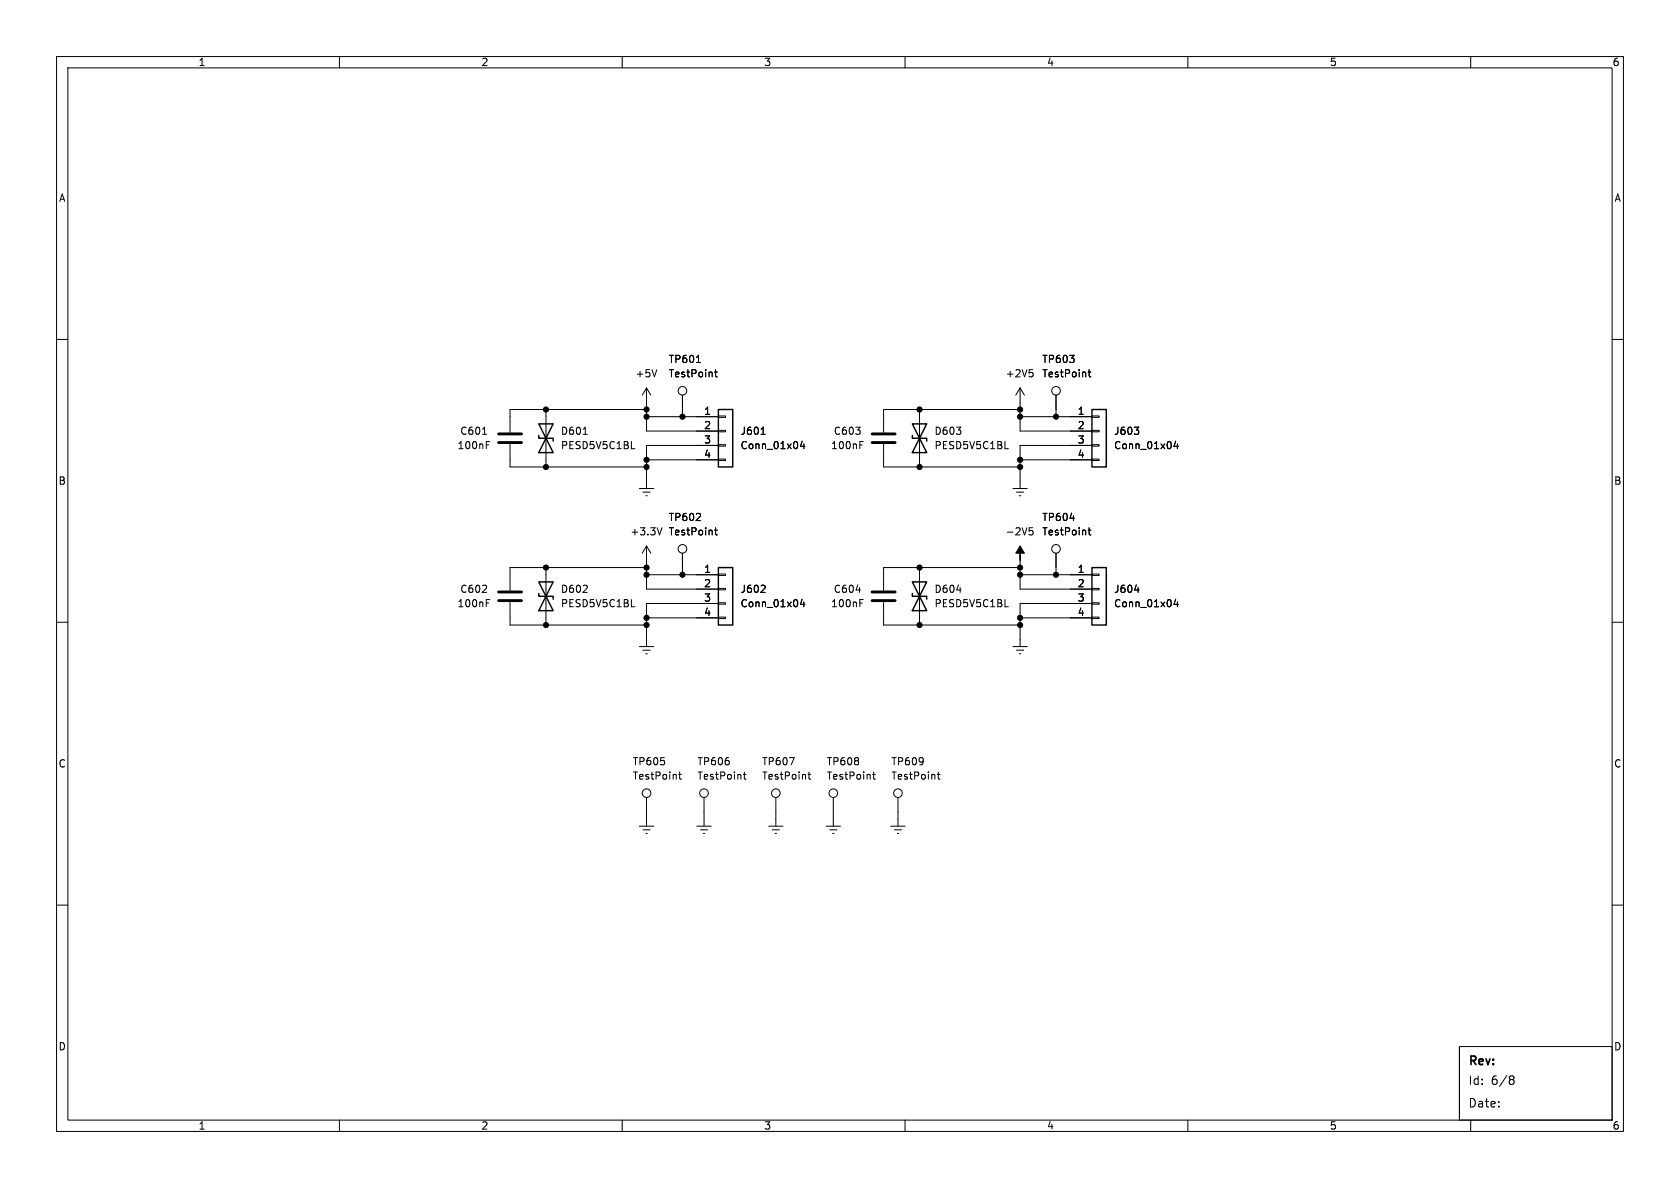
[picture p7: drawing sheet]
(kicad_sch (version 20230121) (generator eeschema)

 (paper "A4")

 (title_block
  (date "2024-03-26")
  (rev "2"))

 (lib_symbols
  (symbol "Connector:TestPoint" (pin_numbers hide) (pin_names (offset 0.762) hide) (in_bom yes) (on_board yes)
   (property "Reference" "TP" (at 0 6.858 0) (effects (font (size 1.27 1.27))))
   (property "Value" "TestPoint" (at 0 5.08 0) (effects (font (size 1.27 1.27))))
   (property "Footprint" "" (at 5.08 0 0) (effects (font (size 1.27 1.27)) hide))
   (property "Datasheet" "~" (at 5.08 0 0) (effects (font (size 1.27 1.27)) hide))
   (symbol "TestPoint_0_1"
    (circle (center 0 3.302) (radius 0.762) (stroke (width 0) (type default)) (fill (type none))))
   (symbol "TestPoint_1_1"
    (pin passive line (at 0 0 90) (length 2.54) (name "1" (effects (font (size 1.27 1.27)))) (number "1" (effects (font (size 1.27 1.27)))))))
  (symbol "Connector_Generic:Conn_01x04" (pin_names (offset 1.016) hide) (in_bom yes) (on_board yes)
   (property "Reference" "J" (at 0 5.08 0) (effects (font (size 1.27 1.27))))
   (property "Value" "Conn_01x04" (at 0 -7.62 0) (effects (font (size 1.27 1.27))))
   (property "Footprint" "" (at 0 0 0) (effects (font (size 1.27 1.27)) hide))
   (property "Datasheet" "~" (at 0 0 0) (effects (font (size 1.27 1.27)) hide))
   (symbol "Conn_01x04_1_1"
    (rectangle (start -1.27 -4.953) (end 0 -5.207) (stroke (width 0.1524) (type default)) (fill (type none)))
    (rectangle (start -1.27 -2.413) (end 0 -2.667) (stroke (width 0.1524) (type default)) (fill (type none)))
    (rectangle (start -1.27 0.127) (end 0 -0.127) (stroke (width 0.1524) (type default)) (fill (type none)))
    (rectangle (start -1.27 2.667) (end 0 2.413) (stroke (width 0.1524) (type default)) (fill (type none)))
    (rectangle (start -1.27 3.81) (end 1.27 -6.35) (stroke (width 0.254) (type default)) (fill (type background)))
    (pin passive line (at -5.08 2.54 0) (length 3.81) (name "Pin_1" (effects (font (size 1.27 1.27)))) (number "1" (effects (font (size 1.27 1.27)))))
    (pin passive line (at -5.08 0 0) (length 3.81) (name "Pin_2" (effects (font (size 1.27 1.27)))) (number "2" (effects (font (size 1.27 1.27)))))
    (pin passive line (at -5.08 -2.54 0) (length 3.81) (name "Pin_3" (effects (font (size 1.27 1.27)))) (number "3" (effects (font (size 1.27 1.27)))))
    (pin passive line (at -5.08 -5.08 0) (length 3.81) (name "Pin_4" (effects (font (size 1.27 1.27)))) (number "4" (effects (font (size 1.27 1.27)))))))
  (symbol "Device:C" (pin_numbers hide) (pin_names (offset 0.254)) (in_bom yes) (on_board yes)
   (property "Reference" "C" (at 0.635 2.54 0) (effects (font (size 1.27 1.27)) (justify left)))
   (property "Value" "C" (at 0.635 -2.54 0) (effects (font (size 1.27 1.27)) (justify left)))
   (property "Footprint" "" (at 0.9652 -3.81 0) (effects (font (size 1.27 1.27)) hide))
   (property "Datasheet" "~" (at 0 0 0) (effects (font (size 1.27 1.27)) hide))
   (symbol "C_0_1"
    (polyline (pts (xy -2.032 -0.762) (xy 2.032 -0.762)) (stroke (width 0.508) (type default)) (fill (type none)))
    (polyline (pts (xy -2.032 0.762) (xy 2.032 0.762)) (stroke (width 0.508) (type default)) (fill (type none))))
   (symbol "C_1_1"
    (pin passive line (at 0 3.81 270) (length 2.794) (name "~" (effects (font (size 1.27 1.27)))) (number "1" (effects (font (size 1.27 1.27)))))
    (pin passive line (at 0 -3.81 90) (length 2.794) (name "~" (effects (font (size 1.27 1.27)))) (number "2" (effects (font (size 1.27 1.27)))))))
  (symbol "Device:D_TVS" (pin_numbers hide) (pin_names (offset 1.016) hide) (in_bom yes) (on_board yes)
   (property "Reference" "D" (at 0 2.54 0) (effects (font (size 1.27 1.27))))
   (property "Value" "D_TVS" (at 0 -2.54 0) (effects (font (size 1.27 1.27))))
   (property "Footprint" "" (at 0 0 0) (effects (font (size 1.27 1.27)) hide))
   (property "Datasheet" "~" (at 0 0 0) (effects (font (size 1.27 1.27)) hide))
   (symbol "D_TVS_0_1"
    (polyline (pts (xy 1.27 0) (xy -1.27 0)) (stroke (width 0) (type default)) (fill (type none)))
    (polyline (pts (xy 0.508 1.27) (xy 0 1.27) (xy 0 -1.27) (xy -0.508 -1.27)) (stroke (width 0.254) (type default)) (fill (type none)))
    (polyline (pts (xy -2.54 1.27) (xy -2.54 -1.27) (xy 2.54 1.27) (xy 2.54 -1.27) (xy -2.54 1.27)) (stroke (width 0.254) (type default)) (fill (type none))))
   (symbol "D_TVS_1_1"
    (pin passive line (at -3.81 0 0) (length 2.54) (name "A1" (effects (font (size 1.27 1.27)))) (number "1" (effects (font (size 1.27 1.27)))))
    (pin passive line (at 3.81 0 180) (length 2.54) (name "A2" (effects (font (size 1.27 1.27)))) (number "2" (effects (font (size 1.27 1.27)))))))
  (symbol "power:+2V5" (power) (pin_names (offset 0)) (in_bom yes) (on_board yes)
   (property "Reference" "#PWR" (at 0 -3.81 0) (effects (font (size 1.27 1.27)) hide))
   (property "Value" "+2V5" (at 0 3.556 0) (effects (font (size 1.27 1.27))))
   (property "Footprint" "" (at 0 0 0) (effects (font (size 1.27 1.27)) hide))
   (property "Datasheet" "" (at 0 0 0) (effects (font (size 1.27 1.27)) hide))
   (symbol "+2V5_0_1"
    (polyline (pts (xy -0.762 1.27) (xy 0 2.54)) (stroke (width 0) (type default)) (fill (type none)))
    (polyline (pts (xy 0 0) (xy 0 2.54)) (stroke (width 0) (type default)) (fill (type none)))
    (polyline (pts (xy 0 2.54) (xy 0.762 1.27)) (stroke (width 0) (type default)) (fill (type none))))
   (symbol "+2V5_1_1"
    (pin power_in line (at 0 0 90) (length 0) hide (name "+2V5" (effects (font (size 1.27 1.27)))) (number "1" (effects (font (size 1.27 1.27)))))))
  (symbol "power:+3.3V" (power) (pin_names (offset 0)) (in_bom yes) (on_board yes)
   (property "Reference" "#PWR" (at 0 -3.81 0) (effects (font (size 1.27 1.27)) hide))
   (property "Value" "+3.3V" (at 0 3.556 0) (effects (font (size 1.27 1.27))))
   (property "Footprint" "" (at 0 0 0) (effects (font (size 1.27 1.27)) hide))
   (property "Datasheet" "" (at 0 0 0) (effects (font (size 1.27 1.27)) hide))
   (symbol "+3.3V_0_1"
    (polyline (pts (xy -0.762 1.27) (xy 0 2.54)) (stroke (width 0) (type default)) (fill (type none)))
    (polyline (pts (xy 0 0) (xy 0 2.54)) (stroke (width 0) (type default)) (fill (type none)))
    (polyline (pts (xy 0 2.54) (xy 0.762 1.27)) (stroke (width 0) (type default)) (fill (type none))))
   (symbol "+3.3V_1_1"
    (pin power_in line (at 0 0 90) (length 0) hide (name "+3.3V" (effects (font (size 1.27 1.27)))) (number "1" (effects (font (size 1.27 1.27)))))))
  (symbol "power:+5V" (power) (pin_names (offset 0)) (in_bom yes) (on_board yes)
   (property "Reference" "#PWR" (at 0 -3.81 0) (effects (font (size 1.27 1.27)) hide))
   (property "Value" "+5V" (at 0 3.556 0) (effects (font (size 1.27 1.27))))
   (property "Footprint" "" (at 0 0 0) (effects (font (size 1.27 1.27)) hide))
   (property "Datasheet" "" (at 0 0 0) (effects (font (size 1.27 1.27)) hide))
   (symbol "+5V_0_1"
    (polyline (pts (xy -0.762 1.27) (xy 0 2.54)) (stroke (width 0) (type default)) (fill (type none)))
    (polyline (pts (xy 0 0) (xy 0 2.54)) (stroke (width 0) (type default)) (fill (type none)))
    (polyline (pts (xy 0 2.54) (xy 0.762 1.27)) (stroke (width 0) (type default)) (fill (type none))))
   (symbol "+5V_1_1"
    (pin power_in line (at 0 0 90) (length 0) hide (name "+5V" (effects (font (size 1.27 1.27)))) (number "1" (effects (font (size 1.27 1.27)))))))
  (symbol "power:-2V5" (power) (pin_names (offset 0)) (in_bom yes) (on_board yes)
   (property "Reference" "#PWR" (at 0 2.54 0) (effects (font (size 1.27 1.27)) hide))
   (property "Value" "-2V5" (at 0 3.81 0) (effects (font (size 1.27 1.27))))
   (property "Footprint" "" (at 0 0 0) (effects (font (size 1.27 1.27)) hide))
   (property "Datasheet" "" (at 0 0 0) (effects (font (size 1.27 1.27)) hide))
   (symbol "-2V5_0_0"
    (pin power_in line (at 0 0 90) (length 0) hide (name "-2V5" (effects (font (size 1.27 1.27)))) (number "1" (effects (font (size 1.27 1.27))))))
   (symbol "-2V5_0_1"
    (polyline (pts (xy 0 0) (xy 0 1.27) (xy 0.762 1.27) (xy 0 2.54) (xy -0.762 1.27) (xy 0 1.27)) (stroke (width 0) (type default)) (fill (type outline)))))
  (symbol "power:Earth" (power) (pin_names (offset 0)) (in_bom yes) (on_board yes)
   (property "Reference" "#PWR" (at 0 -6.35 0) (effects (font (size 1.27 1.27)) hide))
   (property "Value" "Earth" (at 0 -3.81 0) (effects (font (size 1.27 1.27)) hide))
   (property "Footprint" "" (at 0 0 0) (effects (font (size 1.27 1.27)) hide))
   (property "Datasheet" "~" (at 0 0 0) (effects (font (size 1.27 1.27)) hide))
   (symbol "Earth_0_1"
    (polyline (pts (xy -0.635 -1.905) (xy 0.635 -1.905)) (stroke (width 0) (type default)) (fill (type none)))
    (polyline (pts (xy -0.127 -2.54) (xy 0.127 -2.54)) (stroke (width 0) (type default)) (fill (type none)))
    (polyline (pts (xy 0 -1.27) (xy 0 0)) (stroke (width 0) (type default)) (fill (type none)))
    (polyline (pts (xy 1.27 -1.27) (xy -1.27 -1.27)) (stroke (width 0) (type default)) (fill (type none))))
   (symbol "Earth_1_1"
    (pin power_in line (at 0 0 270) (length 0) hide (name "Earth" (effects (font (size 1.27 1.27)))) (number "1" (effects (font (size 1.27 1.27))))))))

 (junction (at 180.34 72.39) (diameter 0) (color 0 0 0 0))
 (junction (at 186.69 101.6) (diameter 0) (color 0 0 0 0))
 (junction (at 120.65 73.66) (diameter 0) (color 0 0 0 0))
 (junction (at 96.52 82.55) (diameter 0) (color 0 0 0 0))
 (junction (at 120.65 101.6) (diameter 0) (color 0 0 0 0))
 (junction (at 180.34 101.6) (diameter 0) (color 0 0 0 0))
 (junction (at 162.56 100.33) (diameter 0) (color 0 0 0 0))
 (junction (at 114.3 101.6) (diameter 0) (color 0 0 0 0))
 (junction (at 114.3 110.49) (diameter 0) (color 0 0 0 0))
 (junction (at 114.3 81.28) (diameter 0) (color 0 0 0 0))
 (junction (at 162.56 110.49) (diameter 0) (color 0 0 0 0))
 (junction (at 180.34 81.28) (diameter 0) (color 0 0 0 0))
 (junction (at 186.69 73.66) (diameter 0) (color 0 0 0 0))
 (junction (at 162.56 72.39) (diameter 0) (color 0 0 0 0))
 (junction (at 114.3 72.39) (diameter 0) (color 0 0 0 0))
 (junction (at 114.3 82.55) (diameter 0) (color 0 0 0 0))
 (junction (at 96.52 72.39) (diameter 0) (color 0 0 0 0))
 (junction (at 96.52 110.49) (diameter 0) (color 0 0 0 0))
 (junction (at 114.3 73.66) (diameter 0) (color 0 0 0 0))
 (junction (at 180.34 100.33) (diameter 0) (color 0 0 0 0))
 (junction (at 114.3 109.22) (diameter 0) (color 0 0 0 0))
 (junction (at 180.34 82.55) (diameter 0) (color 0 0 0 0))
 (junction (at 114.3 100.33) (diameter 0) (color 0 0 0 0))
 (junction (at 162.56 82.55) (diameter 0) (color 0 0 0 0))
 (junction (at 180.34 109.22) (diameter 0) (color 0 0 0 0))
 (junction (at 96.52 100.33) (diameter 0) (color 0 0 0 0))
 (junction (at 180.34 73.66) (diameter 0) (color 0 0 0 0))
 (junction (at 180.34 110.49) (diameter 0) (color 0 0 0 0))

 (wire (pts (xy 180.34 99.06) (xy 180.34 100.33)) (stroke (width 0) (type default)))
 (wire (pts (xy 180.34 106.68) (xy 189.23 106.68)) (stroke (width 0) (type default)))
 (wire (pts (xy 180.34 109.22) (xy 180.34 110.49)) (stroke (width 0) (type default)))
 (wire (pts (xy 156.21 81.28) (xy 156.21 82.55)) (stroke (width 0) (type default)))
 (wire (pts (xy 90.17 100.33) (xy 90.17 101.6)) (stroke (width 0) (type default)))
 (wire (pts (xy 90.17 110.49) (xy 96.52 110.49)) (stroke (width 0) (type default)))
 (wire (pts (xy 180.34 71.12) (xy 180.34 72.39)) (stroke (width 0) (type default)))
 (wire (pts (xy 114.3 81.28) (xy 123.19 81.28)) (stroke (width 0) (type default)))
 (wire (pts (xy 120.65 100.33) (xy 120.65 101.6)) (stroke (width 0) (type default)))
 (wire (pts (xy 96.52 110.49) (xy 114.3 110.49)) (stroke (width 0) (type default)))
 (wire (pts (xy 186.69 101.6) (xy 189.23 101.6)) (stroke (width 0) (type default)))
 (wire (pts (xy 162.56 72.39) (xy 162.56 73.66)) (stroke (width 0) (type default)))
 (wire (pts (xy 162.56 72.39) (xy 156.21 72.39)) (stroke (width 0) (type default)))
 (wire (pts (xy 90.17 109.22) (xy 90.17 110.49)) (stroke (width 0) (type default)))
 (wire (pts (xy 180.34 72.39) (xy 180.34 73.66)) (stroke (width 0) (type default)))
 (wire (pts (xy 180.34 76.2) (xy 189.23 76.2)) (stroke (width 0) (type default)))
 (wire (pts (xy 90.17 81.28) (xy 90.17 82.55)) (stroke (width 0) (type default)))
 (wire (pts (xy 120.65 73.66) (xy 123.19 73.66)) (stroke (width 0) (type default)))
 (wire (pts (xy 114.3 109.22) (xy 114.3 110.49)) (stroke (width 0) (type default)))
 (wire (pts (xy 96.52 100.33) (xy 96.52 101.6)) (stroke (width 0) (type default)))
 (wire (pts (xy 162.56 82.55) (xy 180.34 82.55)) (stroke (width 0) (type default)))
 (wire (pts (xy 137.16 143.51) (xy 137.16 144.78)) (stroke (width 0) (type default)))
 (wire (pts (xy 114.3 106.68) (xy 114.3 109.22)) (stroke (width 0) (type default)))
 (wire (pts (xy 90.17 72.39) (xy 90.17 73.66)) (stroke (width 0) (type default)))
 (wire (pts (xy 180.34 100.33) (xy 180.34 101.6)) (stroke (width 0) (type default)))
 (wire (pts (xy 96.52 72.39) (xy 114.3 72.39)) (stroke (width 0) (type default)))
 (wire (pts (xy 114.3 78.74) (xy 114.3 81.28)) (stroke (width 0) (type default)))
 (wire (pts (xy 114.3 71.12) (xy 114.3 72.39)) (stroke (width 0) (type default)))
 (wire (pts (xy 114.3 72.39) (xy 114.3 73.66)) (stroke (width 0) (type default)))
 (wire (pts (xy 114.3 110.49) (xy 114.3 113.03)) (stroke (width 0) (type default)))
 (wire (pts (xy 114.3 81.28) (xy 114.3 82.55)) (stroke (width 0) (type default)))
 (wire (pts (xy 186.69 100.33) (xy 186.69 101.6)) (stroke (width 0) (type default)))
 (wire (pts (xy 124.46 143.51) (xy 124.46 144.78)) (stroke (width 0) (type default)))
 (wire (pts (xy 114.3 109.22) (xy 123.19 109.22)) (stroke (width 0) (type default)))
 (wire (pts (xy 96.52 82.55) (xy 114.3 82.55)) (stroke (width 0) (type default)))
 (wire (pts (xy 114.3 76.2) (xy 123.19 76.2)) (stroke (width 0) (type default)))
 (wire (pts (xy 162.56 100.33) (xy 180.34 100.33)) (stroke (width 0) (type default)))
 (wire (pts (xy 162.56 100.33) (xy 156.21 100.33)) (stroke (width 0) (type default)))
 (wire (pts (xy 96.52 100.33) (xy 114.3 100.33)) (stroke (width 0) (type default)))
 (wire (pts (xy 114.3 101.6) (xy 114.3 104.14)) (stroke (width 0) (type default)))
 (wire (pts (xy 96.52 109.22) (xy 96.52 110.49)) (stroke (width 0) (type default)))
 (wire (pts (xy 114.3 82.55) (xy 114.3 85.09)) (stroke (width 0) (type default)))
 (wire (pts (xy 180.34 78.74) (xy 180.34 81.28)) (stroke (width 0) (type default)))
 (wire (pts (xy 96.52 72.39) (xy 90.17 72.39)) (stroke (width 0) (type default)))
 (wire (pts (xy 120.65 72.39) (xy 120.65 73.66)) (stroke (width 0) (type default)))
 (wire (pts (xy 158.75 143.51) (xy 158.75 144.78)) (stroke (width 0) (type default)))
 (wire (pts (xy 156.21 110.49) (xy 162.56 110.49)) (stroke (width 0) (type default)))
 (wire (pts (xy 186.69 73.66) (xy 189.23 73.66)) (stroke (width 0) (type default)))
 (wire (pts (xy 162.56 110.49) (xy 180.34 110.49)) (stroke (width 0) (type default)))
 (wire (pts (xy 114.3 143.51) (xy 114.3 144.78)) (stroke (width 0) (type default)))
 (wire (pts (xy 180.34 81.28) (xy 189.23 81.28)) (stroke (width 0) (type default)))
 (wire (pts (xy 186.69 72.39) (xy 186.69 73.66)) (stroke (width 0) (type default)))
 (wire (pts (xy 114.3 78.74) (xy 123.19 78.74)) (stroke (width 0) (type default)))
 (wire (pts (xy 180.34 73.66) (xy 180.34 76.2)) (stroke (width 0) (type default)))
 (wire (pts (xy 180.34 73.66) (xy 186.69 73.66)) (stroke (width 0) (type default)))
 (wire (pts (xy 180.34 81.28) (xy 180.34 82.55)) (stroke (width 0) (type default)))
 (wire (pts (xy 180.34 106.68) (xy 180.34 109.22)) (stroke (width 0) (type default)))
 (wire (pts (xy 180.34 78.74) (xy 189.23 78.74)) (stroke (width 0) (type default)))
 (wire (pts (xy 180.34 82.55) (xy 180.34 85.09)) (stroke (width 0) (type default)))
 (wire (pts (xy 180.34 101.6) (xy 180.34 104.14)) (stroke (width 0) (type default)))
 (wire (pts (xy 147.32 143.51) (xy 147.32 144.78)) (stroke (width 0) (type default)))
 (wire (pts (xy 114.3 106.68) (xy 123.19 106.68)) (stroke (width 0) (type default)))
 (wire (pts (xy 156.21 109.22) (xy 156.21 110.49)) (stroke (width 0) (type default)))
 (wire (pts (xy 114.3 101.6) (xy 120.65 101.6)) (stroke (width 0) (type default)))
 (wire (pts (xy 162.56 81.28) (xy 162.56 82.55)) (stroke (width 0) (type default)))
 (wire (pts (xy 114.3 73.66) (xy 114.3 76.2)) (stroke (width 0) (type default)))
 (wire (pts (xy 114.3 100.33) (xy 114.3 101.6)) (stroke (width 0) (type default)))
 (wire (pts (xy 180.34 104.14) (xy 189.23 104.14)) (stroke (width 0) (type default)))
 (wire (pts (xy 156.21 72.39) (xy 156.21 73.66)) (stroke (width 0) (type default)))
 (wire (pts (xy 162.56 109.22) (xy 162.56 110.49)) (stroke (width 0) (type default)))
 (wire (pts (xy 114.3 99.06) (xy 114.3 100.33)) (stroke (width 0) (type default)))
 (wire (pts (xy 96.52 100.33) (xy 90.17 100.33)) (stroke (width 0) (type default)))
 (wire (pts (xy 90.17 82.55) (xy 96.52 82.55)) (stroke (width 0) (type default)))
 (wire (pts (xy 156.21 100.33) (xy 156.21 101.6)) (stroke (width 0) (type default)))
 (wire (pts (xy 180.34 109.22) (xy 189.23 109.22)) (stroke (width 0) (type default)))
 (wire (pts (xy 162.56 72.39) (xy 180.34 72.39)) (stroke (width 0) (type default)))
 (wire (pts (xy 96.52 81.28) (xy 96.52 82.55)) (stroke (width 0) (type default)))
 (wire (pts (xy 180.34 110.49) (xy 180.34 113.03)) (stroke (width 0) (type default)))
 (wire (pts (xy 120.65 101.6) (xy 123.19 101.6)) (stroke (width 0) (type default)))
 (wire (pts (xy 156.21 82.55) (xy 162.56 82.55)) (stroke (width 0) (type default)))
 (wire (pts (xy 114.3 104.14) (xy 123.19 104.14)) (stroke (width 0) (type default)))
 (wire (pts (xy 180.34 101.6) (xy 186.69 101.6)) (stroke (width 0) (type default)))
 (wire (pts (xy 162.56 100.33) (xy 162.56 101.6)) (stroke (width 0) (type default)))
 (wire (pts (xy 96.52 72.39) (xy 96.52 73.66)) (stroke (width 0) (type default)))
 (wire (pts (xy 114.3 73.66) (xy 120.65 73.66)) (stroke (width 0) (type default)))

 (symbol (lib_id "Device:D_TVS") (at 96.52 77.47 90) (unit 1) (in_bom yes) (on_board yes) (dnp no) (fields_autoplaced)
  (property "Reference" "D601" (at 99.06 76.2 90) (effects (font (size 1.27 1.27)) (justify right)))
  (property "Value" "PESD5V5C1BL" (at 99.06 78.74 90) (effects (font (size 1.27 1.27)) (justify right)))
  (property "Footprint" "Nexperia:SOD882D" (at 96.52 77.47 0) (effects (font (size 1.27 1.27)) hide))
  (property "Datasheet" "~" (at 96.52 77.47 0) (effects (font (size 1.27 1.27)) hide)) (pin "2") (pin "1"))

 (symbol (lib_id "Connector:TestPoint") (at 137.16 143.51 0) (unit 1) (in_bom yes) (on_board yes) (dnp no)
  (property "Reference" "TP607" (at 134.62 134.62 0) (effects (font (size 1.27 1.27)) (justify left)))
  (property "Value" "TestPoint" (at 134.62 137.16 0) (effects (font (size 1.27 1.27)) (justify left)))
  (property "Footprint" "DAQ_Board:KEYSTONE_5001" (at 142.24 143.51 0) (effects (font (size 1.27 1.27)) hide))
  (property "Datasheet" "~" (at 142.24 143.51 0) (effects (font (size 1.27 1.27)) hide)) (pin "1"))

 (symbol (lib_id "Connector_Generic:Conn_01x04") (at 194.31 104.14 0) (unit 1) (in_bom yes) (on_board yes) (dnp no) (fields_autoplaced)
  (property "Reference" "J604" (at 196.85 104.14 0) (effects (font (size 1.27 1.27)) (justify left)))
  (property "Value" "Conn_01x04" (at 196.85 106.68 0) (effects (font (size 1.27 1.27)) (justify left)))
  (property "Footprint" "Connector_PinHeader_2.54mm:PinHeader_2x02_P2.54mm_Vertical" (at 194.31 104.14 0) (effects (font (size 1.27 1.27)) hide))
  (property "Datasheet" "~" (at 194.31 104.14 0) (effects (font (size 1.27 1.27)) hide)) (pin "3") (pin "4") (pin "1") (pin "2"))

 (symbol (lib_id "Device:D_TVS") (at 162.56 105.41 90) (unit 1) (in_bom yes) (on_board yes) (dnp no) (fields_autoplaced)
  (property "Reference" "D604" (at 165.1 104.14 90) (effects (font (size 1.27 1.27)) (justify right)))
  (property "Value" "PESD5V5C1BL" (at 165.1 106.68 90) (effects (font (size 1.27 1.27)) (justify right)))
  (property "Footprint" "Nexperia:SOD882D" (at 162.56 105.41 0) (effects (font (size 1.27 1.27)) hide))
  (property "Datasheet" "~" (at 162.56 105.41 0) (effects (font (size 1.27 1.27)) hide)) (pin "2") (pin "1"))

 (symbol (lib_id "power:+3.3V") (at 114.3 99.06 0) (unit 1) (in_bom yes) (on_board yes) (dnp no) (fields_autoplaced)
  (property "Reference" "#PWR070" (at 114.3 102.87 0) (effects (font (size 1.27 1.27)) hide))
  (property "Value" "+3.3V" (at 114.3 93.98 0) (effects (font (size 1.27 1.27))))
  (property "Footprint" "" (at 114.3 99.06 0) (effects (font (size 1.27 1.27)) hide))
  (property "Datasheet" "" (at 114.3 99.06 0) (effects (font (size 1.27 1.27)) hide)) (pin "1"))

 (symbol (lib_id "power:-2V5") (at 180.34 99.06 0) (unit 1) (in_bom yes) (on_board yes) (dnp no)
  (property "Reference" "#PWR077" (at 180.34 96.52 0) (effects (font (size 1.27 1.27)) hide))
  (property "Value" "-2V5" (at 180.34 93.98 0) (effects (font (size 1.27 1.27))))
  (property "Footprint" "" (at 180.34 99.06 0) (effects (font (size 1.27 1.27)) hide))
  (property "Datasheet" "" (at 180.34 99.06 0) (effects (font (size 1.27 1.27)) hide)) (pin "1"))

 (symbol (lib_id "Device:C") (at 156.21 77.47 180) (unit 1) (in_bom yes) (on_board yes) (dnp no)
  (property "Reference" "C603" (at 149.86 76.2 0) (effects (font (size 1.27 1.27))))
  (property "Value" "100nF" (at 149.86 78.74 0) (effects (font (size 1.27 1.27))))
  (property "Footprint" "Capacitor_SMD:C_0402_1005Metric" (at 155.2448 73.66 0) (effects (font (size 1.27 1.27)) hide))
  (property "Datasheet" "~" (at 156.21 77.47 0) (effects (font (size 1.27 1.27)) hide)) (pin "1") (pin "2"))

 (symbol (lib_id "Device:C") (at 156.21 105.41 180) (unit 1) (in_bom yes) (on_board yes) (dnp no)
  (property "Reference" "C604" (at 149.86 104.14 0) (effects (font (size 1.27 1.27))))
  (property "Value" "100nF" (at 149.86 106.68 0) (effects (font (size 1.27 1.27))))
  (property "Footprint" "Capacitor_SMD:C_0402_1005Metric" (at 155.2448 101.6 0) (effects (font (size 1.27 1.27)) hide))
  (property "Datasheet" "~" (at 156.21 105.41 0) (effects (font (size 1.27 1.27)) hide)) (pin "1") (pin "2"))

 (symbol (lib_id "Connector:TestPoint") (at 186.69 72.39 0) (unit 1) (in_bom yes) (on_board yes) (dnp no)
  (property "Reference" "TP603" (at 184.15 63.5 0) (effects (font (size 1.27 1.27)) (justify left)))
  (property "Value" "TestPoint" (at 184.15 66.04 0) (effects (font (size 1.27 1.27)) (justify left)))
  (property "Footprint" "DAQ_Board:KEYSTONE_5000" (at 191.77 72.39 0) (effects (font (size 1.27 1.27)) hide))
  (property "Datasheet" "~" (at 191.77 72.39 0) (effects (font (size 1.27 1.27)) hide)) (pin "1"))

 (symbol (lib_id "power:+2V5") (at 180.34 71.12 0) (unit 1) (in_bom yes) (on_board yes) (dnp no)
  (property "Reference" "#PWR075" (at 180.34 74.93 0) (effects (font (size 1.27 1.27)) hide))
  (property "Value" "+2V5" (at 180.34 66.04 0) (effects (font (size 1.27 1.27))))
  (property "Footprint" "" (at 180.34 71.12 0) (effects (font (size 1.27 1.27)) hide))
  (property "Datasheet" "" (at 180.34 71.12 0) (effects (font (size 1.27 1.27)) hide)) (pin "1"))

 (symbol (lib_id "power:Earth") (at 180.34 113.03 0) (unit 1) (in_bom yes) (on_board yes) (dnp no) (fields_autoplaced)
  (property "Reference" "#PWR078" (at 180.34 119.38 0) (effects (font (size 1.27 1.27)) hide))
  (property "Value" "Earth" (at 180.34 116.84 0) (effects (font (size 1.27 1.27)) hide))
  (property "Footprint" "" (at 180.34 113.03 0) (effects (font (size 1.27 1.27)) hide))
  (property "Datasheet" "~" (at 180.34 113.03 0) (effects (font (size 1.27 1.27)) hide)) (pin "1"))

 (symbol (lib_id "power:Earth") (at 114.3 144.78 0) (unit 1) (in_bom yes) (on_board yes) (dnp no) (fields_autoplaced)
  (property "Reference" "#PWR087" (at 114.3 151.13 0) (effects (font (size 1.27 1.27)) hide))
  (property "Value" "Earth" (at 114.3 148.59 0) (effects (font (size 1.27 1.27)) hide))
  (property "Footprint" "" (at 114.3 144.78 0) (effects (font (size 1.27 1.27)) hide))
  (property "Datasheet" "~" (at 114.3 144.78 0) (effects (font (size 1.27 1.27)) hide)) (pin "1"))

 (symbol (lib_id "power:Earth") (at 147.32 144.78 0) (unit 1) (in_bom yes) (on_board yes) (dnp no) (fields_autoplaced)
  (property "Reference" "#PWR056" (at 147.32 151.13 0) (effects (font (size 1.27 1.27)) hide))
  (property "Value" "Earth" (at 147.32 148.59 0) (effects (font (size 1.27 1.27)) hide))
  (property "Footprint" "" (at 147.32 144.78 0) (effects (font (size 1.27 1.27)) hide))
  (property "Datasheet" "~" (at 147.32 144.78 0) (effects (font (size 1.27 1.27)) hide)) (pin "1"))

 (symbol (lib_id "Device:C") (at 90.17 77.47 180) (unit 1) (in_bom yes) (on_board yes) (dnp no)
  (property "Reference" "C601" (at 83.82 76.2 0) (effects (font (size 1.27 1.27))))
  (property "Value" "100nF" (at 83.82 78.74 0) (effects (font (size 1.27 1.27))))
  (property "Footprint" "Capacitor_SMD:C_0402_1005Metric" (at 89.2048 73.66 0) (effects (font (size 1.27 1.27)) hide))
  (property "Datasheet" "~" (at 90.17 77.47 0) (effects (font (size 1.27 1.27)) hide)) (pin "1") (pin "2"))

 (symbol (lib_id "Device:D_TVS") (at 96.52 105.41 90) (unit 1) (in_bom yes) (on_board yes) (dnp no) (fields_autoplaced)
  (property "Reference" "D602" (at 99.06 104.14 90) (effects (font (size 1.27 1.27)) (justify right)))
  (property "Value" "PESD5V5C1BL" (at 99.06 106.68 90) (effects (font (size 1.27 1.27)) (justify right)))
  (property "Footprint" "Nexperia:SOD882D" (at 96.52 105.41 0) (effects (font (size 1.27 1.27)) hide))
  (property "Datasheet" "~" (at 96.52 105.41 0) (effects (font (size 1.27 1.27)) hide)) (pin "2") (pin "1"))

 (symbol (lib_id "power:Earth") (at 124.46 144.78 0) (unit 1) (in_bom yes) (on_board yes) (dnp no) (fields_autoplaced)
  (property "Reference" "#PWR088" (at 124.46 151.13 0) (effects (font (size 1.27 1.27)) hide))
  (property "Value" "Earth" (at 124.46 148.59 0) (effects (font (size 1.27 1.27)) hide))
  (property "Footprint" "" (at 124.46 144.78 0) (effects (font (size 1.27 1.27)) hide))
  (property "Datasheet" "~" (at 124.46 144.78 0) (effects (font (size 1.27 1.27)) hide)) (pin "1"))

 (symbol (lib_id "power:Earth") (at 114.3 85.09 0) (unit 1) (in_bom yes) (on_board yes) (dnp no) (fields_autoplaced)
  (property "Reference" "#PWR0173" (at 114.3 91.44 0) (effects (font (size 1.27 1.27)) hide))
  (property "Value" "Earth" (at 114.3 88.9 0) (effects (font (size 1.27 1.27)) hide))
  (property "Footprint" "" (at 114.3 85.09 0) (effects (font (size 1.27 1.27)) hide))
  (property "Datasheet" "~" (at 114.3 85.09 0) (effects (font (size 1.27 1.27)) hide)) (pin "1"))

 (symbol (lib_id "power:+5V") (at 114.3 71.12 0) (unit 1) (in_bom yes) (on_board yes) (dnp no) (fields_autoplaced)
  (property "Reference" "#PWR0172" (at 114.3 74.93 0) (effects (font (size 1.27 1.27)) hide))
  (property "Value" "+5V" (at 114.3 66.04 0) (effects (font (size 1.27 1.27))))
  (property "Footprint" "" (at 114.3 71.12 0) (effects (font (size 1.27 1.27)) hide))
  (property "Datasheet" "" (at 114.3 71.12 0) (effects (font (size 1.27 1.27)) hide)) (pin "1"))

 (symbol (lib_id "power:Earth") (at 114.3 113.03 0) (unit 1) (in_bom yes) (on_board yes) (dnp no) (fields_autoplaced)
  (property "Reference" "#PWR0175" (at 114.3 119.38 0) (effects (font (size 1.27 1.27)) hide))
  (property "Value" "Earth" (at 114.3 116.84 0) (effects (font (size 1.27 1.27)) hide))
  (property "Footprint" "" (at 114.3 113.03 0) (effects (font (size 1.27 1.27)) hide))
  (property "Datasheet" "~" (at 114.3 113.03 0) (effects (font (size 1.27 1.27)) hide)) (pin "1"))

 (symbol (lib_id "power:Earth") (at 180.34 85.09 0) (unit 1) (in_bom yes) (on_board yes) (dnp no) (fields_autoplaced)
  (property "Reference" "#PWR076" (at 180.34 91.44 0) (effects (font (size 1.27 1.27)) hide))
  (property "Value" "Earth" (at 180.34 88.9 0) (effects (font (size 1.27 1.27)) hide))
  (property "Footprint" "" (at 180.34 85.09 0) (effects (font (size 1.27 1.27)) hide))
  (property "Datasheet" "~" (at 180.34 85.09 0) (effects (font (size 1.27 1.27)) hide)) (pin "1"))

 (symbol (lib_id "power:Earth") (at 137.16 144.78 0) (unit 1) (in_bom yes) (on_board yes) (dnp no) (fields_autoplaced)
  (property "Reference" "#PWR055" (at 137.16 151.13 0) (effects (font (size 1.27 1.27)) hide))
  (property "Value" "Earth" (at 137.16 148.59 0) (effects (font (size 1.27 1.27)) hide))
  (property "Footprint" "" (at 137.16 144.78 0) (effects (font (size 1.27 1.27)) hide))
  (property "Datasheet" "~" (at 137.16 144.78 0) (effects (font (size 1.27 1.27)) hide)) (pin "1"))

 (symbol (lib_id "Connector:TestPoint") (at 186.69 100.33 0) (unit 1) (in_bom yes) (on_board yes) (dnp no)
  (property "Reference" "TP604" (at 184.15 91.44 0) (effects (font (size 1.27 1.27)) (justify left)))
  (property "Value" "TestPoint" (at 184.15 93.98 0) (effects (font (size 1.27 1.27)) (justify left)))
  (property "Footprint" "DAQ_Board:KEYSTONE_5000" (at 191.77 100.33 0) (effects (font (size 1.27 1.27)) hide))
  (property "Datasheet" "~" (at 191.77 100.33 0) (effects (font (size 1.27 1.27)) hide)) (pin "1"))

 (symbol (lib_id "Device:C") (at 90.17 105.41 180) (unit 1) (in_bom yes) (on_board yes) (dnp no)
  (property "Reference" "C602" (at 83.82 104.14 0) (effects (font (size 1.27 1.27))))
  (property "Value" "100nF" (at 83.82 106.68 0) (effects (font (size 1.27 1.27))))
  (property "Footprint" "Capacitor_SMD:C_0402_1005Metric" (at 89.2048 101.6 0) (effects (font (size 1.27 1.27)) hide))
  (property "Datasheet" "~" (at 90.17 105.41 0) (effects (font (size 1.27 1.27)) hide)) (pin "1") (pin "2"))

 (symbol (lib_id "Connector:TestPoint") (at 147.32 143.51 0) (unit 1) (in_bom yes) (on_board yes) (dnp no)
  (property "Reference" "TP608" (at 146.05 134.62 0) (effects (font (size 1.27 1.27)) (justify left)))
  (property "Value" "TestPoint" (at 146.05 137.16 0) (effects (font (size 1.27 1.27)) (justify left)))
  (property "Footprint" "DAQ_Board:KEYSTONE_5001" (at 152.4 143.51 0) (effects (font (size 1.27 1.27)) hide))
  (property "Datasheet" "~" (at 152.4 143.51 0) (effects (font (size 1.27 1.27)) hide)) (pin "1"))

 (symbol (lib_id "Connector_Generic:Conn_01x04") (at 194.31 76.2 0) (unit 1) (in_bom yes) (on_board yes) (dnp no) (fields_autoplaced)
  (property "Reference" "J603" (at 196.85 76.2 0) (effects (font (size 1.27 1.27)) (justify left)))
  (property "Value" "Conn_01x04" (at 196.85 78.74 0) (effects (font (size 1.27 1.27)) (justify left)))
  (property "Footprint" "Connector_PinHeader_2.54mm:PinHeader_2x02_P2.54mm_Vertical" (at 194.31 76.2 0) (effects (font (size 1.27 1.27)) hide))
  (property "Datasheet" "~" (at 194.31 76.2 0) (effects (font (size 1.27 1.27)) hide)) (pin "3") (pin "4") (pin "1") (pin "2"))

 (symbol (lib_id "Connector:TestPoint") (at 124.46 143.51 0) (unit 1) (in_bom yes) (on_board yes) (dnp no)
  (property "Reference" "TP606" (at 123.19 134.62 0) (effects (font (size 1.27 1.27)) (justify left)))
  (property "Value" "TestPoint" (at 123.19 137.16 0) (effects (font (size 1.27 1.27)) (justify left)))
  (property "Footprint" "DAQ_Board:KEYSTONE_5001" (at 129.54 143.51 0) (effects (font (size 1.27 1.27)) hide))
  (property "Datasheet" "~" (at 129.54 143.51 0) (effects (font (size 1.27 1.27)) hide)) (pin "1"))

 (symbol (lib_id "Connector:TestPoint") (at 120.65 72.39 0) (unit 1) (in_bom yes) (on_board yes) (dnp no)
  (property "Reference" "TP601" (at 118.11 63.5 0) (effects (font (size 1.27 1.27)) (justify left)))
  (property "Value" "TestPoint" (at 118.11 66.04 0) (effects (font (size 1.27 1.27)) (justify left)))
  (property "Footprint" "DAQ_Board:KEYSTONE_5000" (at 125.73 72.39 0) (effects (font (size 1.27 1.27)) hide))
  (property "Datasheet" "~" (at 125.73 72.39 0) (effects (font (size 1.27 1.27)) hide)) (pin "1"))

 (symbol (lib_id "Connector:TestPoint") (at 158.75 143.51 0) (unit 1) (in_bom yes) (on_board yes) (dnp no)
  (property "Reference" "TP609" (at 157.48 134.62 0) (effects (font (size 1.27 1.27)) (justify left)))
  (property "Value" "TestPoint" (at 157.48 137.16 0) (effects (font (size 1.27 1.27)) (justify left)))
  (property "Footprint" "DAQ_Board:KEYSTONE_5001" (at 163.83 143.51 0) (effects (font (size 1.27 1.27)) hide))
  (property "Datasheet" "~" (at 163.83 143.51 0) (effects (font (size 1.27 1.27)) hide)) (pin "1"))

 (symbol (lib_id "Connector_Generic:Conn_01x04") (at 128.27 104.14 0) (unit 1) (in_bom yes) (on_board yes) (dnp no) (fields_autoplaced)
  (property "Reference" "J602" (at 130.81 104.14 0) (effects (font (size 1.27 1.27)) (justify left)))
  (property "Value" "Conn_01x04" (at 130.81 106.68 0) (effects (font (size 1.27 1.27)) (justify left)))
  (property "Footprint" "Connector_PinHeader_2.54mm:PinHeader_2x02_P2.54mm_Vertical" (at 128.27 104.14 0) (effects (font (size 1.27 1.27)) hide))
  (property "Datasheet" "~" (at 128.27 104.14 0) (effects (font (size 1.27 1.27)) hide)) (pin "3") (pin "4") (pin "1") (pin "2"))

 (symbol (lib_id "power:Earth") (at 158.75 144.78 0) (unit 1) (in_bom yes) (on_board yes) (dnp no) (fields_autoplaced)
  (property "Reference" "#PWR046" (at 158.75 151.13 0) (effects (font (size 1.27 1.27)) hide))
  (property "Value" "Earth" (at 158.75 148.59 0) (effects (font (size 1.27 1.27)) hide))
  (property "Footprint" "" (at 158.75 144.78 0) (effects (font (size 1.27 1.27)) hide))
  (property "Datasheet" "~" (at 158.75 144.78 0) (effects (font (size 1.27 1.27)) hide)) (pin "1"))

 (symbol (lib_id "Device:D_TVS") (at 162.56 77.47 90) (unit 1) (in_bom yes) (on_board yes) (dnp no) (fields_autoplaced)
  (property "Reference" "D603" (at 165.1 76.2 90) (effects (font (size 1.27 1.27)) (justify right)))
  (property "Value" "PESD5V5C1BL" (at 165.1 78.74 90) (effects (font (size 1.27 1.27)) (justify right)))
  (property "Footprint" "Nexperia:SOD882D" (at 162.56 77.47 0) (effects (font (size 1.27 1.27)) hide))
  (property "Datasheet" "~" (at 162.56 77.47 0) (effects (font (size 1.27 1.27)) hide)) (pin "2") (pin "1"))

 (symbol (lib_id "Connector:TestPoint") (at 114.3 143.51 0) (unit 1) (in_bom yes) (on_board yes) (dnp no)
  (property "Reference" "TP605" (at 111.76 134.62 0) (effects (font (size 1.27 1.27)) (justify left)))
  (property "Value" "TestPoint" (at 111.76 137.16 0) (effects (font (size 1.27 1.27)) (justify left)))
  (property "Footprint" "DAQ_Board:KEYSTONE_5001" (at 119.38 143.51 0) (effects (font (size 1.27 1.27)) hide))
  (property "Datasheet" "~" (at 119.38 143.51 0) (effects (font (size 1.27 1.27)) hide)) (pin "1"))

 (symbol (lib_id "Connector:TestPoint") (at 120.65 100.33 0) (unit 1) (in_bom yes) (on_board yes) (dnp no)
  (property "Reference" "TP602" (at 118.11 91.44 0) (effects (font (size 1.27 1.27)) (justify left)))
  (property "Value" "TestPoint" (at 118.11 93.98 0) (effects (font (size 1.27 1.27)) (justify left)))
  (property "Footprint" "DAQ_Board:KEYSTONE_5000" (at 125.73 100.33 0) (effects (font (size 1.27 1.27)) hide))
  (property "Datasheet" "~" (at 125.73 100.33 0) (effects (font (size 1.27 1.27)) hide)) (pin "1"))

 (symbol (lib_id "Connector_Generic:Conn_01x04") (at 128.27 76.2 0) (unit 1) (in_bom yes) (on_board yes) (dnp no) (fields_autoplaced)
  (property "Reference" "J601" (at 130.81 76.2 0) (effects (font (size 1.27 1.27)) (justify left)))
  (property "Value" "Conn_01x04" (at 130.81 78.74 0) (effects (font (size 1.27 1.27)) (justify left)))
  (property "Footprint" "Connector_PinHeader_2.54mm:PinHeader_2x02_P2.54mm_Vertical" (at 128.27 76.2 0) (effects (font (size 1.27 1.27)) hide))
  (property "Datasheet" "~" (at 128.27 76.2 0) (effects (font (size 1.27 1.27)) hide)) (pin "3") (pin "4") (pin "1") (pin "2")))
